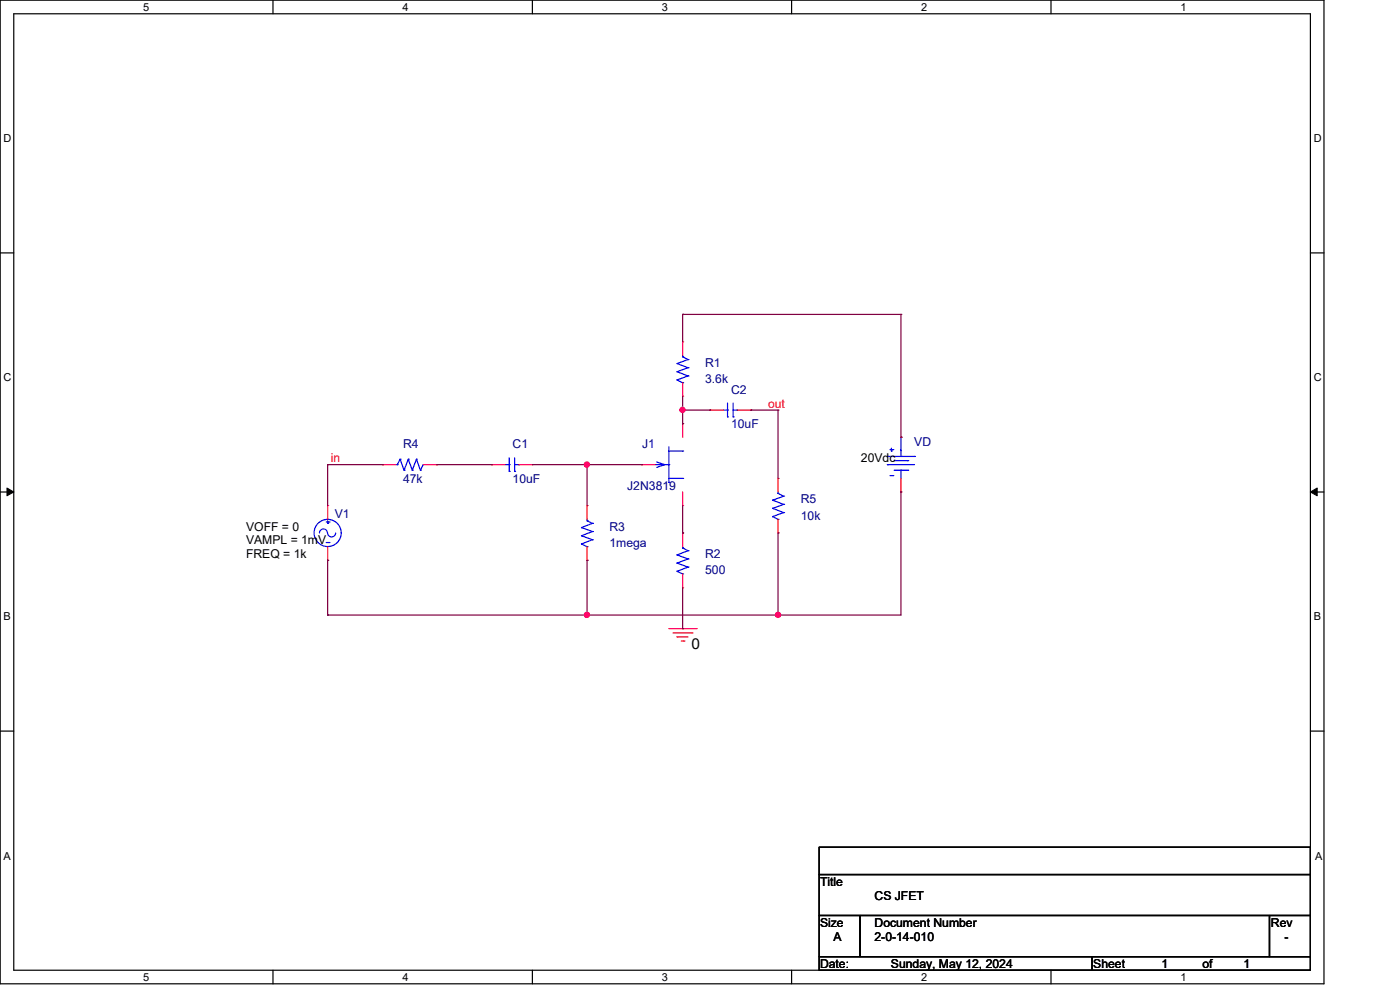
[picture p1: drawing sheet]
<svg xmlns="http://www.w3.org/2000/svg" width="297mm" height="210mm" viewBox="0 0 297 210" stroke-linecap="round" stroke-linejoin="round" font-family="sans-serif">
<g fill="none" stroke="#000" stroke-width=".25">
<path d="M0 0h280.6v208.4h-280.6zM2.9 2.9h274.8v202.6h-274.8zM57.8 0v2.9M112.8 0v2.9M167.8 0v2.9M222.7 0v2.9M0 53.6h2.9M277.7 53.6h2.9M0 104.2h2.9M277.7 104.2h2.9M0 154.9h2.9M277.7 154.9h2.9"/>
<path d="M173.6 179.4h104.1v5.8h-104.1zM173.6 185.2h104.1v8.7h-104.1zM173.6 193.9h8.7v8.7h-8.7zM182.3 193.9h86.7v8.7h-86.7zM269 193.9h8.7v8.7h-8.7zM57.8 205.5v2.9M112.8 205.5v2.9M167.8 205.5v2.9M173.6 202.6h57.8v2.9h-57.8zM222.7 205.5v2.9M231.4 202.6h46.3v2.9h-46.3z"/>
</g>
<path d="M1.5 103.4l1.4 .8-1.4 .8zM277.7 104.2l1.4-.8v1.6z" fill="#000" stroke="#000" stroke-width=".21"/>
<g fill="none" stroke="#f00" stroke-width=".25">
<path d="M144.7 72.4h.1M144.7 72.4v2.9M81 98.4h.1M81 98.4h2.9M89.7 98.4h2.9M92.6 98.4h.1M104.2 98.4h.1M104.2 98.4h2.8M109.9 98.4h2.9M112.8 98.4h.1M136 98.4h.1M136 98.4h2.9"/>
<path d="M144.7 89.7h.1M144.7 83.9h.1M144.7 81.1v2.8M144.7 89.7v2.9M150.4 86.9h.1M150.4 86.9h2.9M156.2 86.9h2.9M159.1 86.9h.1M190.9 92.6h.1M69.4 107.1h.1M69.4 118.7h.1M69.4 107.1v2.9"/>
<path d="M69.4 115.8v2.9M124.4 118.7h.1M124.4 107.1h.1M124.4 107.1v2.9M124.4 115.8v2.9M144.7 107.1h.1M144.7 112.9h.1M144.7 104.2v2.9M144.7 112.9v2.9M164.9 112.9h.1M164.9 101.3h.1M164.9 101.3v2.9"/>
<path d="M164.9 110v2.9M190.9 104.2h.1M190.9 101.3v2.9M141.7 133.2h5.8M142.6 134h4.1M143.5 134.9h.1M143.5 134.9h2.3M144.4 135.8h.5M144.7 124.5h.1M144.7 121.6v2.9M144.9 135.8h.1M146.7 134h.1"/>
<path d="M147.5 133.2h.1"/>
</g>
<g fill="none" stroke="#00f" stroke-width=".25">
<path d="M143.5 77h.1M143.5 78.7h.1M143.5 77l2.3 .9M143.5 78.7l2.3 .9M144.7 75.6h.1M144.7 75.3v.3M144.7 75.6l1.1 .6M145.8 76.2h.1M145.8 77.9h.1M145.8 79.6h.1M145.8 76.2l-2.3 .8M145.8 77.9l-2.3 .8"/>
<path d="M145.8 79.6l-2.3 .9M83.9 98.4h.3M84.2 98.4h.1M84.8 97.3h.1M84.8 97.3l-.6 1.1M84.8 97.3l.8 2.3M85.6 99.6h.1M86.5 97.3h.1M86.5 97.3l-.9 2.3M86.5 97.3l.9 2.3M87.4 99.6h.1M88.3 97.3h.1"/>
<path d="M88.3 97.3l-.9 2.3M88.3 97.3l.8 2.3M89.1 99.6h.1M89.7 98.4h.1M89.7 98.4l-.6 1.2M107 98.4h.9M107.9 99.9h.1M107.9 98.4h.1M107.9 97v2.9M109.1 99.9h.1M109.1 97v2.9M109.1 98.4h.8"/>
<path d="M109.9 98.4h.1M138.9 98.4h2.8M139.2 97.9l1.7 .5-1.7 .6M141.7 98.4h.1M141.7 94.6v7.6M141.7 95.5h3M143.5 80.5h.1M143.5 80.5l1.2 .6M144.7 95.5h.1M144.7 81.1h.1M153.3 86.9h.9M154.2 88.3h.1"/>
<path d="M154.2 86.9h.1M154.2 85.4v2.9M155.4 88.3h.1M155.4 85.4v2.9M155.4 86.9h.8M156.2 86.9h.1M188.1 98.4h.1M188.1 98.4h5.7M188.1 96.7h5.7M188.6 95.2h.6M188.9 95.5h.1M188.9 94.9v.6"/>
<path d="M189.2 95.2h.1M189.5 97.6h2.9M189.5 99.6h2.9M190.9 96.7h.1M190.9 99.6h.1M190.9 92.6h.1M190.9 92.6v4.1M190.9 99.6v1.7M192.4 97.6h.1M192.4 99.6h.1M193.8 96.7h.1M67.7 112.9a.85 .85 0 0 1 .8-.9 .85 .85 0 0 1 .9 .9"/>
<path d="M69.1 114.9h.6M69.1 110.6h.6M69.4 112.9a.85 .85 0 0 0 .9 .8 .85 .85 0 0 0 .8-.8M69.4 110.9h.1M69.4 110.3v.6M69.7 114.9h.1M69.7 110.6h.1M123.2 111.7h.1M123.2 113.5h.1M123.2 115.2h.1M123.2 111.7l2.4 .9M123.2 113.5l2.4 .8"/>
<path d="M123.2 115.2l1.2 .6M124.4 115.8h.1M124.4 110.3h.1M124.4 110.3l1.2 .6M124.4 110v.3M125.6 110.9h.1M125.6 112.6h.1M125.6 114.3h.1M125.6 110.9l-2.4 .8M125.6 112.6l-2.4 .9M125.6 114.3l-2.4 .9M141.7 102.2h.1"/>
<path d="M141.7 101.3h3M143.5 117.5h.1M143.5 119.3h.1M143.5 117.5l2.3 .9M143.5 119.3l2.3 .8M144.7 101.3h.1M144.7 116.1h.1M144.7 116.1l1.1 .6M144.7 115.8v.3M145.8 116.7h.1M145.8 118.4h.1M145.8 116.7l-2.3 .8"/>
<path d="M145.8 118.4l-2.3 .9M163.7 105.9h.1M163.7 107.7h.1M163.7 109.4h.1M163.7 105.9l2.4 .9M163.7 107.7l2.4 .9M163.7 109.4l1.2 .6M164.9 110h.1M164.9 104.5h.1M164.9 104.5l1.2 .6M164.9 104.2v.3M166.1 105.1h.1"/>
<path d="M166.1 106.8h.1M166.1 108.6h.1M166.1 105.1l-2.4 .8M166.1 106.8l-2.4 .9M166.1 108.6l-2.4 .8M188.6 100.7h.6M189.2 100.7h.1M143.5 121h.1M143.5 121l1.2 .6M144.7 121.6h.1M145.8 120.1h.1M145.8 120.1l-2.3 .9"/>
<circle cx="69.4" cy="112.9" r="2.88"/>
</g>
<g fill="none" stroke="#800040" stroke-width=".25">
<path d="M144.7 66.6h.1M144.7 66.6v5.8M144.7 66.6h46.2M190.9 66.6h.1M190.9 66.6v26M69.4 98.4h.1M69.4 98.4h11.6M69.4 98.4v8.7M81 98.4h.1M92.6 98.4h11.6M104.2 98.4h.1M112.8 98.4h23.2"/>
<path d="M124.4 98.4h.1M124.4 98.4v8.7M136 98.4h.1M144.7 86.9h.1M144.7 89.7h.1M144.7 83.9v5.8M144.7 86.9h5.7M150.4 86.9h.1M159.1 86.9h.1M159.1 86.9h5.8M164.9 86.9h.1M164.9 86.9v14.4"/>
<path d="M69.4 118.7h.1M69.4 118.7v11.6M124.4 118.7h.1M124.4 118.7v11.6M144.7 112.9h.1M144.7 107.1v5.8M164.9 112.9h.1M164.9 112.9v17.4M190.9 104.2h.1M190.9 104.2v26.1h-121.5M69.4 130.3h.1M124.4 130.3h.1"/>
<path d="M144.7 133.2h.1M144.7 124.5v8.7M164.9 130.3h.1"/>
</g>
<g fill="#f0f" stroke="#f0f" stroke-width=".25">
<circle cx="124.4" cy="98.4" r=".55"/>
<circle cx="144.6" cy="86.8" r=".55"/>
<circle cx="164.9" cy="130.2" r=".55"/>
<circle cx="124.4" cy="130.2" r=".55"/>
</g>
<text font-size="3.2" x="146.6" y="137.5">0</text>
<g font-size="2.6" fill="#000080">
<text x="149.4" y="77.6">R1</text>
<text x="149.4" y="81.1">3.6k</text>
<text x="154.9" y="83.4">C2</text>
<text x="85.4" y="95">R4</text>
<text x="108.6" y="95">C1</text>
<text x="136.1" y="95">J1</text>
<text x="154.9" y="90.7">10uF</text>
<text x="193.8" y="94.4">VD</text>
<text x="85.4" y="102.2">47k</text>
<text x="108.6" y="102.2">10uF</text>
<text x="132.9" y="103.7">J2N3819</text>
<text x="169.7" y="106.6">R5</text>
<text x="70.9" y="109.8">V1</text>
<text x="129.2" y="112.4">R3</text>
<text x="169.7" y="110.1">10k</text>
<text x="129.2" y="115.9">1mega</text>
<text x="149.4" y="118.2">R2</text>
<text x="149.4" y="121.7">500</text>
</g>
<g font-size="2.6" fill="#f00">
<text x="162.8" y="86.3">out</text>
<text x="70.1" y="97.9">in</text>
</g>
<g font-size="2.6">
<text x="182.5" y="97.9">20Vdc</text>
<text x="52.2" y="112.4">VOFF = 0</text>
<text x="52.2" y="118.2">FREQ = 1k</text>
<text x="52.2" y="115.3">VAMPL = 1mV</text>
<text x="173.8" y="187.7">Title</text>
<text x="185.3" y="190.6">CS JFET</text>
<text x="173.8" y="196.3">Size</text>
<text x="185.3" y="196.3">Document Number</text>
<text x="269.3" y="196.3">Rev</text>
<text x="176.7" y="199.3">A</text>
<text x="185.3" y="199.3">2-0-14-010</text>
<text x="272.2" y="199.3">-</text>
<text x="173.8" y="205.1">Date:</text>
<text x="188.8" y="205.1">Sunday, May 12, 2024</text>
<text x="231.7" y="205.1">Sheet</text>
<text x="246.2" y="205.1">1</text>
<text x="254.8" y="205.1">of</text>
<text x="263.5" y="205.1">1</text>
</g>
<g font-size="2.3">
<text x="30.4" y="2.2">5</text>
<text x="85.3" y="2.2">4</text>
<text x="140.3" y="2.2">3</text>
<text x="195.2" y="2.2">2</text>
<text x="250.2" y="2.2">1</text>
<text x=".8" y="30.1">D</text>
<text x="278.4" y="30.1">D</text>
<text x=".8" y="80.8">C</text>
<text x="278.4" y="80.8">C</text>
<text x=".8" y="131.4">B</text>
<text x="278.4" y="131.4">B</text>
<text x=".8" y="182.2">A</text>
<text x="278.7" y="182.2">A</text>
<text x="30.4" y="207.7">5</text>
<text x="85.3" y="207.7">4</text>
<text x="140.3" y="207.7">3</text>
<text x="195.2" y="207.7">2</text>
<text x="250.2" y="207.7">1</text>
</g>
</svg>
